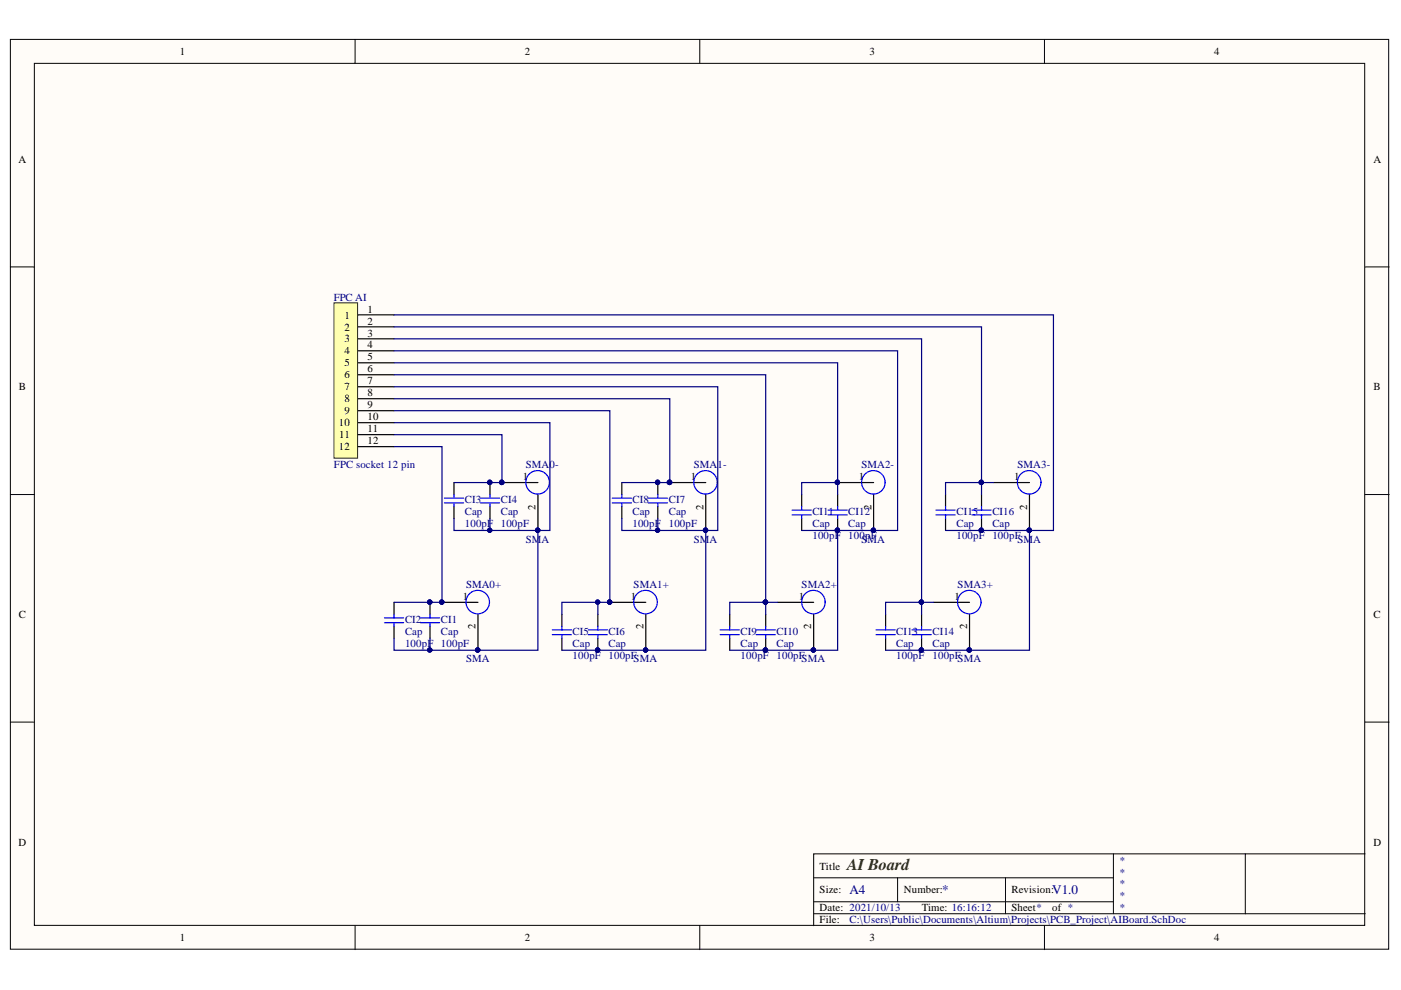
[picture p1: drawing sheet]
<svg xmlns="http://www.w3.org/2000/svg" width="297mm" height="210mm" viewBox="0 0 297 210" stroke-linecap="round" stroke-linejoin="round" font-family="sans-serif">
<g fill="#fffcf8" stroke="#000" stroke-width=".21">
<path d="M2.2 8.4h292.2v192.9h-292.2z"/>
<path d="M7.3 13.4h282v182.8h-282z"/>
</g>
<g fill="none" stroke="#000" stroke-width=".21">
<path d="M75.3 8.4v5M148.4 8.4v5M221.4 8.4v5M2.2 56.6h5.1M289.4 56.6h5.1M2.2 104.9h5.1M289.4 104.9h5.1M2.2 153.1h5.1M289.4 153.1h5.1M75.3 196.3v5.1M148.4 196.3v5.1M172.5 186.1h63.6"/>
<path d="M172.5 193.7h116.9M172.5 191.2h63.6M190.3 186.1v5.1M213.2 186.1v7.6M221.4 196.3v5.1M236.1 181v12.7M264 181h-91.5v15.3M289.4 181h-25.4v12.7"/>
</g>
<path d="M70.8 64.2h5v32.9h-5z" fill="#ffffb0" stroke="#800000" stroke-width=".21"/>
<g fill="none" stroke="#000" stroke-width=".25">
<path d="M75.9 66.8h7.6M75.9 69.3h7.6M75.9 71.8h7.6M75.9 74.4h7.6M75.9 76.9h7.6M75.9 79.5h7.6M75.9 82h7.6M75.9 84.5h7.6M75.9 87.1h7.6M75.9 89.6h7.6M75.9 92.2h7.6M75.9 94.7h7.6"/>
<path d="M96.3 102.3v2.6M96.3 107.4v2.5M103.9 102.3v2.6M103.9 107.4v2.5M106.4 102.3h7.6M114 104.9v7.6M131.8 102.3v2.6M131.8 107.4v2.5M139.5 102.3v2.6M139.5 107.4v2.5M142 102.3h7.6M149.6 104.9v7.6"/>
<path d="M170 104.9v2.5M170 109.9v2.6M177.6 102.3h7.6M177.6 104.9v2.5M177.6 109.9v2.6M185.2 104.9v7.6M200.5 104.9v2.5M200.5 109.9v2.6M208.1 104.9v2.5M208.1 109.9v2.6M210.6 102.3h7.7M218.3 104.9v7.6"/>
<path d="M83.5 127.7v2.5M83.5 132.8v2.5M91.2 127.7v2.5M91.2 132.8v2.5M93.7 127.7h7.6M101.3 130.2v7.7M119.1 130.2v2.6M119.1 135.3v2.6M126.8 130.2v2.6M126.8 135.3v2.6M129.3 127.7h7.6M136.9 130.2v7.7"/>
<path d="M154.7 130.2v2.6M154.7 135.3v2.6M162.3 130.2v2.6M162.3 135.3v2.6M164.9 127.7h7.6M172.5 130.2v7.7M187.8 130.2v2.6M187.8 135.3v2.6M195.4 130.2v2.6M195.4 135.3v2.6M197.9 127.7h7.7M205.6 130.2v7.7"/>
</g>
<g fill="#000080" stroke="#000080" stroke-width=".21">
<circle cx="106.4" cy="102.3" r=".46"/>
<circle cx="114" cy="112.4" r=".46"/>
<circle cx="141.9" cy="102.3" r=".47"/>
<circle cx="149.6" cy="112.4" r=".46"/>
<circle cx="177.5" cy="102.3" r=".46"/>
<circle cx="185.2" cy="112.4" r=".46"/>
<circle cx="218.2" cy="112.4" r=".46"/>
<circle cx="93.7" cy="127.7" r=".46"/>
<circle cx="101.3" cy="137.8" r=".46"/>
<circle cx="129.2" cy="127.7" r=".46"/>
<circle cx="136.9" cy="137.8" r=".46"/>
<circle cx="172.5" cy="137.8" r=".46"/>
<circle cx="205.5" cy="137.8" r=".46"/>
<circle cx="91.1" cy="127.7" r=".46"/>
<circle cx="103.8" cy="102.3" r=".46"/>
<circle cx="126.7" cy="137.8" r=".46"/>
<circle cx="139.4" cy="102.3" r=".46"/>
<circle cx="162.3" cy="137.8" r=".46"/>
<circle cx="195.3" cy="137.8" r=".46"/>
<circle cx="177.5" cy="112.4" r=".46"/>
<circle cx="208.1" cy="112.4" r=".46"/>
<circle cx="162.3" cy="127.7" r=".46"/>
<circle cx="91.1" cy="137.8" r=".46"/>
<circle cx="103.8" cy="112.4" r=".46"/>
<circle cx="126.7" cy="127.7" r=".46"/>
<circle cx="139.4" cy="112.4" r=".46"/>
<circle cx="195.3" cy="127.7" r=".46"/>
<circle cx="208" cy="102.3" r=".46"/>
</g>
<g fill="none" stroke="#00f" stroke-width=".25">
<path d="M94.2 105.6h4.1M94.2 106.6h4.1M96.3 104.9v.7M96.3 106.6v.8M101.8 105.6h4.1M101.8 106.6h4.1M103.9 104.9v.7M103.9 106.6v.8M129.8 105.6h4.1M129.8 106.6h4.1M131.8 104.9v.7M131.8 106.6v.8"/>
<path d="M137.4 105.6h4.1M137.4 106.6h4.1M139.5 104.9v.7M139.5 106.6v.8M167.9 108.2h4.1M167.9 109.2h4.1M170 107.4v.8M170 109.2v.7M175.6 108.2h4M175.6 109.2h4M177.6 107.4v.8M177.6 109.2v.7"/>
<path d="M198.4 108.2h4.1M198.4 109.2h4.1M200.5 107.4v.8M200.5 109.2v.7M206.1 108.2h4M206.1 109.2h4M208.1 107.4v.8M208.1 109.2v.7M81.5 131h4.1M81.5 132h4.1M83.5 130.2v.8M83.5 132v.8"/>
<path d="M89.1 131h4.1M89.1 132h4.1M91.2 130.2v.8M91.2 132v.8M117.1 133.6h4.1M117.1 134.6h4.1M119.1 132.8v.8M119.1 134.6v.7M124.7 133.6h4.1M124.7 134.6h4.1M126.8 132.8v.8M126.8 134.6v.7"/>
<path d="M152.7 133.6h4.1M152.7 134.6h4.1M154.7 132.8v.8M154.7 134.6v.7M160.3 133.6h4.1M160.3 134.6h4.1M162.3 132.8v.8M162.3 134.6v.7M185.7 133.6h4.1M185.7 134.6h4.1M187.8 132.8v.8M187.8 134.6v.7"/>
<path d="M193.4 133.6h4M193.4 134.6h4M195.4 132.8v.8M195.4 134.6v.7"/>
<circle cx="114" cy="102.3" r="2.5"/>
<circle cx="149.6" cy="102.3" r="2.49"/>
<circle cx="185.2" cy="102.3" r="2.49"/>
<circle cx="218.2" cy="102.3" r="2.5"/>
<circle cx="101.3" cy="127.7" r="2.49"/>
<circle cx="136.9" cy="127.7" r="2.5"/>
<circle cx="172.5" cy="127.7" r="2.49"/>
<circle cx="205.5" cy="127.7" r="2.49"/>
</g>
<g fill="none" stroke="#000080" stroke-width=".25">
<path d="M83.5 79.5h78.8v48.2M83.5 76.9h94.1v25.4M83.5 74.4h106.8v38.1h-20.3M83.5 71.8h111.9v55.9h2.5M83.5 69.3h124.6v33h-7.6v2.6M83.5 66.8h139.9v45.7h-5.1v25.4h-30.5M83.5 92.2h22.9v10.1h-10.1M83.5 87.1h45.8v40.6h-10.2v2.5M83.5 89.6h33.1v22.9h-2.6v25.4h-22.8v-2.6M83.5 84.5h58.5v17.8h-10.2M83.5 94.7h10.2v33h-10.2M83.5 82h68.7v30.5h-20.4v-2.6"/>
<path d="M96.3 109.9v2.6h7.6v-2.6M103.9 112.5h10.1M139.5 109.9v2.6M149.6 112.5v25.4h-30.5M170 104.9v-2.6h7.6v2.6M177.6 112.5v25.4h-22.9M200.5 112.5h17.8M210.6 102.3h-2.5v2.6M83.5 135.3v2.6h7.7M126.8 127.7v2.5M162.3 127.7h-7.6v2.5M162.3 127.7v2.5"/>
<path d="M162.3 127.7h2.6M187.8 130.2v-2.5h7.6v2.5"/>
</g>
<text font-size="3.5" fill="#800000" x="179.6" y="184.4">AI Board</text>
<g font-size="2.8" fill="#000080">
<text x="180.1" y="189.6">A4</text>
<text x="199.7" y="189.6">*</text>
<text x="223.1" y="189.6">V1.0</text>
</g>
<g font-size="2.3">
<text x="38.2" y="11.7">1</text>
<text x="111.2" y="11.7">2</text>
<text x="184.3" y="11.7">3</text>
<text x="257.4" y="11.7">4</text>
<text x="3.9" y="34.5">A</text>
<text x="291.2" y="34.5">A</text>
<text x="73" y="67.5">1</text>
<text x="73" y="70.1">2</text>
<text x="77.9" y="66.3">1</text>
<text x="77.9" y="68.8">2</text>
<text x="77.9" y="71.3">3</text>
<text x="73" y="72.6">3</text>
<text x="73" y="75.2">4</text>
<text x="73" y="77.7">5</text>
<text x="77.9" y="73.9">4</text>
<text x="77.9" y="76.4">5</text>
<text x="4" y="82.8">B</text>
<text x="73" y="80.2">6</text>
<text x="73" y="82.8">7</text>
<text x="77.9" y="79">6</text>
<text x="77.9" y="81.5">7</text>
<text x="291.2" y="82.8">B</text>
<text x="73" y="85.3">8</text>
<text x="73" y="87.8">9</text>
<text x="77.9" y="84">8</text>
<text x="77.9" y="86.6">9</text>
<text x="77.9" y="89.1">10</text>
<text x="71.8" y="90.4">10</text>
<text x="71.8" y="95.4">12</text>
<text x="71.9" y="92.9">11</text>
<text x="77.9" y="91.6">11</text>
<text x="77.9" y="94.2">12</text>
<text x="110.8" y="101.8">1</text>
<text x="146.4" y="101.8">1</text>
<text x="182.1" y="101.8">1</text>
<text x="215.1" y="101.8">1</text>
<text x="113.5" y="108" transform="rotate(-90 113.5 108)">2</text>
<text x="149.2" y="108" transform="rotate(-90 149.2 108)">2</text>
<text x="184.8" y="108" transform="rotate(-90 184.8 108)">2</text>
<text x="217.8" y="108" transform="rotate(-90 217.8 108)">2</text>
<text x="4" y="131">C</text>
<text x="98.1" y="127.2">1</text>
<text x="133.8" y="127.2">1</text>
<text x="169.4" y="127.2">1</text>
<text x="202.4" y="127.2">1</text>
<text x="291.2" y="131">C</text>
<text x="100.8" y="133.4" transform="rotate(-90 100.8 133.4)">2</text>
<text x="136.5" y="133.4" transform="rotate(-90 136.5 133.4)">2</text>
<text x="172" y="133.4" transform="rotate(-90 172 133.4)">2</text>
<text x="205.1" y="133.4" transform="rotate(-90 205.1 133.4)">2</text>
<text x="3.9" y="179.3">D</text>
<text x="291.2" y="179.3">D</text>
<text x="173.8" y="184.4">Title</text>
<text x="173.8" y="189.4">Size:</text>
<text x="191.6" y="189.4">Number:</text>
<text x="214.5" y="189.4">Revision:</text>
<text x="173.8" y="193.2">Date: 2021/10/13</text>
<text x="173.8" y="195.8">File:</text>
<text x="195.4" y="193.2">Time: 16:16:12</text>
<text x="214.5" y="193.2">Sheet*</text>
<text x="223.1" y="193.2">of *</text>
<text x="38.2" y="199.6">1</text>
<text x="111.2" y="199.6">2</text>
<text x="184.3" y="199.6">3</text>
<text x="257.4" y="199.6">4</text>
</g>
<g font-size="2.3" fill="#000080">
<text x="70.8" y="63.7">FPC AI</text>
<text x="70.8" y="99.2">FPC socket 12 pin</text>
<text x="111.5" y="99.2">SMA0-</text>
<text x="147.1" y="99.2">SMA1-</text>
<text x="182.7" y="99.2">SMA2-</text>
<text x="215.7" y="99.2">SMA3-</text>
<text x="98.6" y="106.7">CI3</text>
<text x="106.2" y="106.7">CI4</text>
<text x="134.1" y="106.7">CI8</text>
<text x="141.8" y="106.7">CI7</text>
<text x="98.6" y="111.8">100pF</text>
<text x="98.6" y="109.2">Cap</text>
<text x="106.2" y="111.8">100pF</text>
<text x="106.2" y="109.2">Cap</text>
<text x="134.1" y="111.8">100pF</text>
<text x="134.1" y="109.2">Cap</text>
<text x="141.8" y="111.8">100pF</text>
<text x="141.8" y="109.2">Cap</text>
<text x="172.2" y="109.2">CI11</text>
<text x="172.2" y="111.8">Cap</text>
<text x="179.9" y="109.2">CI12</text>
<text x="179.9" y="111.8">Cap</text>
<text x="202.8" y="109.2">CI15</text>
<text x="202.8" y="111.8">Cap</text>
<text x="210.4" y="109.2">CI16</text>
<text x="210.4" y="111.8">Cap</text>
<text x="111.5" y="115">SMA</text>
<text x="147.1" y="115">SMA</text>
<text x="172.2" y="114.3">100pF</text>
<text x="179.9" y="114.3">100pF</text>
<text x="182.7" y="115">SMA</text>
<text x="202.8" y="114.3">100pF</text>
<text x="210.4" y="114.3">100pF</text>
<text x="215.7" y="115">SMA</text>
<text x="98.8" y="124.7">SMA0+</text>
<text x="134.3" y="124.7">SMA1+</text>
<text x="170" y="124.7">SMA2+</text>
<text x="203" y="124.7">SMA3+</text>
<text x="85.9" y="137.1">100pF</text>
<text x="85.9" y="132">CI2</text>
<text x="85.9" y="134.6">Cap</text>
<text x="93.5" y="137.1">100pF</text>
<text x="93.5" y="132">CI1</text>
<text x="93.5" y="134.6">Cap</text>
<text x="121.4" y="134.6">CI5</text>
<text x="121.4" y="137.1">Cap</text>
<text x="129" y="134.6">CI6</text>
<text x="129" y="137.1">Cap</text>
<text x="157" y="134.6">CI9</text>
<text x="157" y="137.1">Cap</text>
<text x="164.6" y="134.6">CI10</text>
<text x="164.6" y="137.1">Cap</text>
<text x="190" y="134.6">CI13</text>
<text x="190" y="137.1">Cap</text>
<text x="197.7" y="134.6">CI14</text>
<text x="197.7" y="137.1">Cap</text>
<text x="98.8" y="140.4">SMA</text>
<text x="121.4" y="139.6">100pF</text>
<text x="129" y="139.6">100pF</text>
<text x="134.3" y="140.4">SMA</text>
<text x="157" y="139.6">100pF</text>
<text x="164.6" y="139.6">100pF</text>
<text x="170" y="140.4">SMA</text>
<text x="190" y="139.6">100pF</text>
<text x="197.7" y="139.6">100pF</text>
<text x="203" y="140.4">SMA</text>
<text x="237.3" y="183.1">*</text>
<text x="237.3" y="185.6">*</text>
<text x="237.3" y="188.2">*</text>
<text x="237.3" y="190.7">*</text>
<text x="180.1" y="195.8">C:\Users\Public\Documents\Altium\Projects\PCB_Project\AIBoard.SchDoc</text>
<text x="237.3" y="193.2">*</text>
</g>
</svg>
